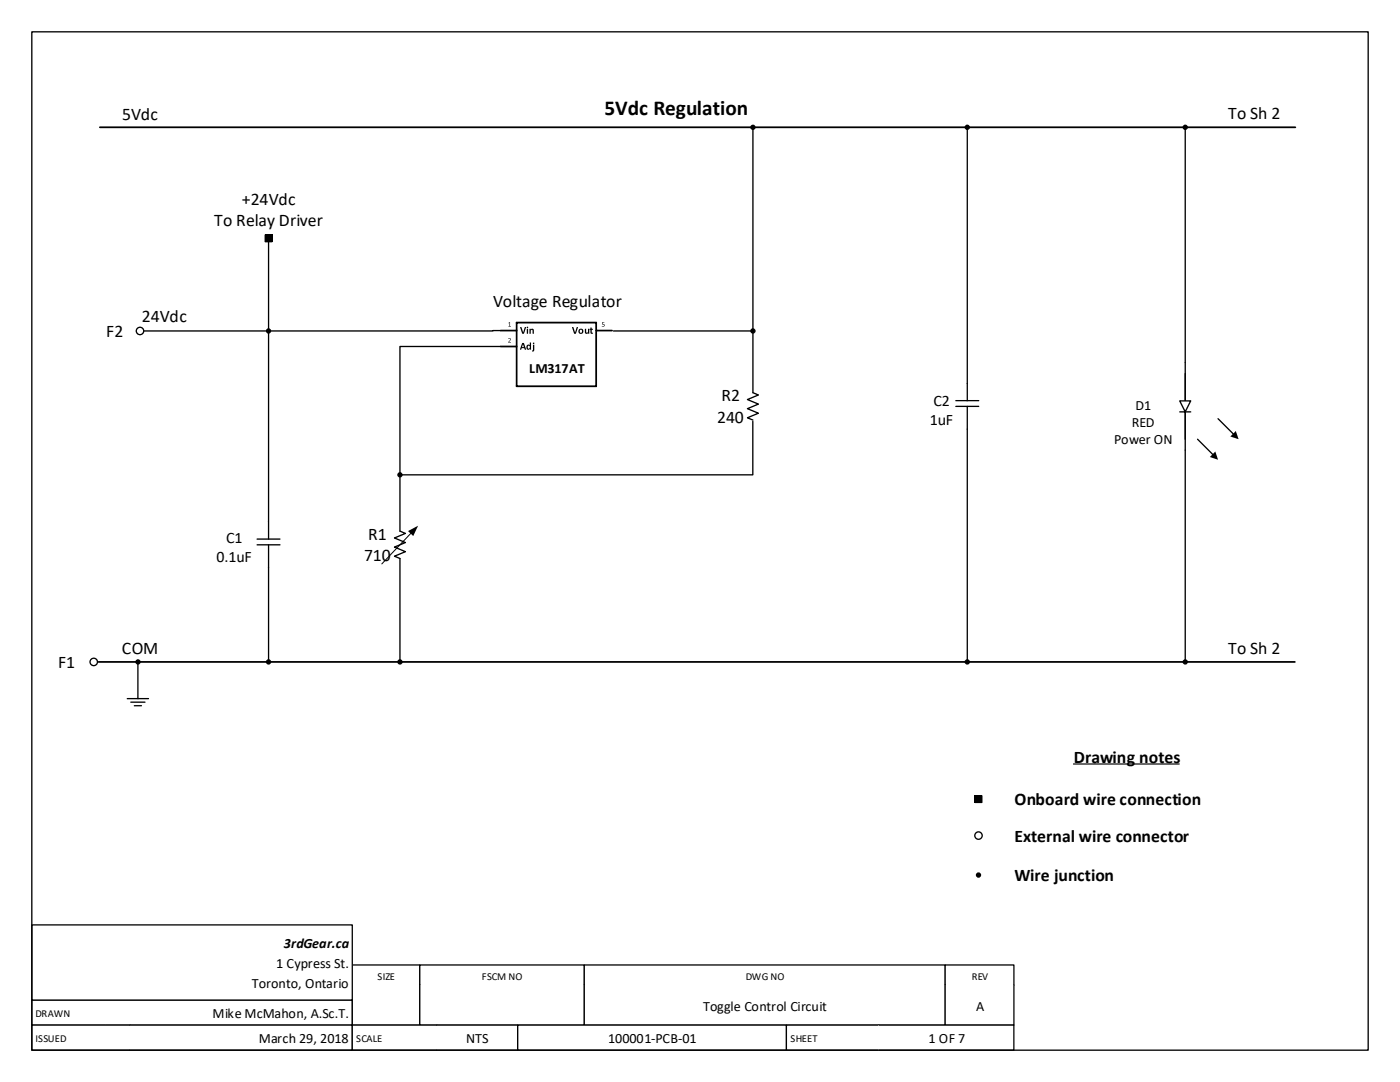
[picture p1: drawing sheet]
<svg xmlns="http://www.w3.org/2000/svg" width="279mm" height="216mm" viewBox="0 0 279 216" stroke-linecap="round" stroke-linejoin="round" font-family="sans-serif">
<path d="M21 199.6h-14.7v5h14.7" fill="none" stroke="#000" stroke-width=".25"/>
<path d="M21 199.6h49.3v5h-49.3z" fill-rule="evenodd" fill="#fff"/>
<path d="M21 199.6h49.3v5h-49.3" fill="none" stroke="#000" stroke-width=".25"/>
<path d="M6.3 204.6h19.6v4.9h-19.6z" fill-rule="evenodd" fill="#fff"/>
<path d="M25.9 204.6h-19.6v4.9h19.6" fill="none" stroke="#000" stroke-width=".25"/>
<path d="M70.3 192.5h13.5v4.1h-13.5z" fill-rule="evenodd" fill="#fff"/>
<path d="M70.3 196.6v-4.1h13.5v4.1" fill="none" stroke="#000" stroke-width=".25"/>
<path d="M83.8 192.5h32.8v4.1h-32.8z" fill-rule="evenodd" fill="#fff"/>
<path d="M83.8 196.6v-4.1h32.8v4.1" fill="none" stroke="#000" stroke-width=".25"/>
<path d="M116.6 192.5h72v4.1h-72z" fill-rule="evenodd" fill="#fff"/>
<path d="M116.6 196.6v-4.1h72v4.1" fill="none" stroke="#000" stroke-width=".25"/>
<path d="M188.6 192.5h13.8v4.1h-13.8z" fill-rule="evenodd" fill="#fff"/>
<path d="M188.6 196.6v-4.1h13.7v4.1" fill="none" stroke="#000" stroke-width=".25"/>
<path d="M70.3 196.6h13.5v8h-13.5z" fill-rule="evenodd" fill="#fff"/>
<path d="M70.3 196.6v8h13.5v-8" fill="none" stroke="#000" stroke-width=".25"/>
<path d="M83.8 196.6h32.8v8h-32.8z" fill-rule="evenodd" fill="#fff"/>
<path d="M83.8 196.6v8h32.8v-8" fill="none" stroke="#000" stroke-width=".25"/>
<path d="M116.6 196.6h72v8h-72z" fill-rule="evenodd" fill="#fff"/>
<path d="M116.6 196.6v8h72v-8" fill="none" stroke="#000" stroke-width=".25"/>
<path d="M188.6 196.6h13.8v8h-13.8z" fill-rule="evenodd" fill="#fff"/>
<path d="M188.6 196.6v8h13.7v-8" fill="none" stroke="#000" stroke-width=".25"/>
<path d="M26 204.6h44.3v4.9h-44.3z" fill-rule="evenodd" fill="#fff"/>
<path d="M26 204.6h44.3v4.9h-44.3" fill="none" stroke="#000" stroke-width=".25"/>
<path d="M70.3 204.6h16.9v4.9h-16.9z" fill-rule="evenodd" fill="#fff"/>
<path d="M87.2 204.6h-16.9v4.9h16.9" fill="none" stroke="#000" stroke-width=".25"/>
<path d="M87.2 204.6h16.1v4.9h-16.1z" fill-rule="evenodd" fill="#fff"/>
<path d="M87.2 204.6h16.1v4.9h-16.1" fill="none" stroke="#000" stroke-width=".25"/>
<path d="M103.3 204.6h53.7v4.9h-53.7z" fill-rule="evenodd" fill="#fff"/>
<path d="M103.3 204.6h53.7v4.9h-53.7z" fill="none" stroke="#000" stroke-width=".25"/>
<path d="M156.9 204.6h18.5v4.9h-18.5z" fill-rule="evenodd" fill="#fff"/>
<path d="M175.4 204.6h-18.5v4.9h18.5" fill="none" stroke="#000" stroke-width=".25"/>
<path d="M175.4 204.6h26.9v4.9h-26.9z" fill-rule="evenodd" fill="#fff"/>
<path d="M175.4 204.6h26.9v4.9h-26.9" fill="none" stroke="#000" stroke-width=".25"/>
<path d="M6.3 184.6h64v15h-64z" fill-rule="evenodd" fill="#fff"/>
<path d="M6.3 184.6h64v15h-64z" fill="none" stroke="#000" stroke-width=".25"/>
<path d="M19.9 25.4h238.6M19.7 132.1h238.7" fill="none" stroke="#000" stroke-width=".35"/>
<g fill="none" stroke="#000" stroke-width=".26">
<path d="M6.3 6.3h266.7v203.2h-266.7z"/>
<circle cx="195.3" cy="174.6" r=".4"/>
</g>
<path d="M214.2 152.4h21.2" fill="none" stroke="#000" stroke-width=".23"/>
<circle cx="195.3" cy="174.6" r=".4" fill="#000"/>
<circle cx="195.3" cy="166.7" r=".74" fill="#fff"/>
<g fill="none" stroke="#000" stroke-width=".26">
<path d="M25.4 139.4h4.2M27.5 132.3v7.1M26.1 140.1h2.8M26.8 140.8h1.4"/>
<circle cx="150.3" cy="25.4" r=".4"/>
<circle cx="193" cy="25.4" r=".4"/>
<circle cx="53.6" cy="66" r=".4"/>
<circle cx="150.3" cy="66" r=".4"/>
<circle cx="79.8" cy="94.7" r=".4"/>
<circle cx="27.5" cy="132.1" r=".4"/>
<circle cx="53.6" cy="132.1" r=".4"/>
<circle cx="79.8" cy="132.1" r=".4"/>
<circle cx="193" cy="132.1" r=".4"/>
<circle cx="195.3" cy="166.7" r=".74"/>
</g>
<g fill="#000">
<path d="M194.6 158.8h1.4v1.3h-1.4z" fill-rule="evenodd"/>
<circle cx="150.3" cy="25.4" r=".4"/>
<circle cx="193" cy="25.4" r=".4"/>
<circle cx="53.6" cy="66" r=".4"/>
<circle cx="150.3" cy="66" r=".4"/>
<circle cx="79.8" cy="94.7" r=".4"/>
<circle cx="27.5" cy="132.1" r=".4"/>
<circle cx="53.6" cy="132.1" r=".4"/>
<circle cx="79.8" cy="132.1" r=".4"/>
<circle cx="193" cy="132.1" r=".4"/>
</g>
<path d="M194.6 158.8h1.4v1.3h-1.4z" fill="none" stroke="#000" stroke-width=".2"/>
<path d="M103.1 64.4h15.9v12.7h-15.9z" fill-rule="evenodd" fill="#fff"/>
<path d="M99.9 66h3.2M99.9 69.1h3.2M103.1 64.4h15.9v12.7h-15.9zM119 66h3.2" fill="none" stroke="#000" stroke-width=".35"/>
<g fill="#000">
<path d="M101.5 64.4l.3-.1v.8l.2 .1h-.5l.2-.1v-.7zM101.4 67.5h.1a.33 .33 0 0 1 .5 .2 .33 .33 0 0 1-.3 .4l-.1 .2 .4 .1h-.6l.2-.3a.25 .25 0 0 0 .3-.4 .25 .25 0 0 0-.5-.1zM120.2 64.3h.4l-.3 .1v.2a.29 .29 0 0 1 .3 .2 .29 .29 0 0 1-.1 .4 .29 .29 0 0 1-.4-.2v.1a.23 .23 0 0 0 .4 0 .23 .23 0 0 0 0-.4 .23 .23 0 0 0-.3 0z"/>
<path d="M103.8 65.3h.3l.3 1 .3-1h.3l-.4 1.3h-.4zM105.1 65.6h.3l-.1 1h-.2zM105.1 65.3a.15 .15 0 0 1 .3 0 .15 .15 0 0 1-.3 0zM105.7 65.6h.2v.1l.3-.1 .3 .1v.9h-.2v-.7l-.2-.1-.2 .1v.7h-.2z"/>
<path d="M104.2 68.5h.4l.4 1.3h-.3l-.1-.3h-.5l-.1 .3h-.2zM104.4 68.7l-.2 .6h.4zM105.2 68.8h.3l.2 .1v-.5h.3v1.4h-.2v-.2a.49 .49 0 0 1-.8-.1 .49 .49 0 0 1 .2-.7zM105.4 69a.27 .27 0 0 0-.1 .5 .27 .27 0 0 0 .4-.1v-.3zM106.4 68.8h.2v1a.27 .27 0 0 1-.1 .3 .27 .27 0 0 1-.3 0l.2-.2zM106.3 68.5a.15 .15 0 0 1 .3 0 .15 .15 0 0 1-.3 0z"/>
<path d="M114.2 65.3h.2l.4 1 .3-1h.2l-.4 1.3h-.3zM115.4 66.1a.52 .52 0 0 1 1 0 .52 .52 0 0 1-1 0zM115.8 65.8a.28 .28 0 0 0-.1 .5 .28 .28 0 0 0 .4-.1v-.4zM116.7 65.6h.3v.7l.1 .1 .2-.1v-.7h.3v1h-.2v-.1l-.3 .1-.3-.1zM117.8 65.4h.3v.2h.2v.2h-.2v.5l.2 .1v.2a.32 .32 0 0 1-.5-.3v-.5l-.1-.1z"/>
</g>
<circle cx="27.9" cy="66" r=".74" fill="#fff"/>
<g fill="none" stroke="#000" stroke-width=".26">
<path d="M150.3 78.4l1.1 .4-2.2 .9 2.2 .9-2.2 .9 2.2 1-2.2 .9 1.1 .4M190.8 79.9h4.5M193 76.5v3.4M236.5 72.4v17.4M190.8 81.1h4.5M193 81.1v4.6M235.4 82.2h2.2M239 87.6l3.1 3.2M243.1 83.5l3.1 3.2M51.3 108.7h4.6M51.3 107.6h4.6M53.6 104.1v3.5"/>
<path d="M53.6 108.7v4.6M79.8 106l1.1 .4-2.2 .9 2.2 1-2.2 .9 2.2 .9-2.2 .9 1.1 .4"/>
<circle cx="27.9" cy="66" r=".74"/>
</g>
<path d="M82.1 106.3l-5.9 6.2" fill="none" stroke="#000" stroke-width=".2"/>
<path d="M241.5 91.2l1-1.1 .6 1.6zM246.6 86l.6 1.6-1.7-.5zM81.4 106l2-1.1-.9 2.1z" fill="#000"/>
<path d="M235.4 80h2.2l-1.1 2.2z" fill-rule="evenodd" fill="#fff"/>
<g fill="none" stroke="#000" stroke-width=".26">
<path d="M150.3 25.8v40.2M193 25.8v50.7M236.5 25.8v46.6M28.7 66h24.5M53.6 66.4v37.7M99.9 66h-46.3M99.9 69.1h-20.1v25.2M122.4 66h27.5M150.3 66.4v12M235.4 80h2.2l-1.1 2.2zM150.2 84.1v10.6h-70.4v11.3M193 85.7v46"/>
<path d="M236.5 89.8v42.3M53.6 113.3v18.4M79.8 111.4v20.3"/>
<circle cx="236.5" cy="25.4" r=".4"/>
<circle cx="236.5" cy="132.1" r=".4"/>
</g>
<g fill="#000">
<circle cx="236.5" cy="25.4" r=".4"/>
<circle cx="236.5" cy="132.1" r=".4"/>
</g>
<circle cx="18.7" cy="132.1" r=".74" fill="#fff"/>
<g fill="none" stroke="#000" stroke-width=".26">
<path d="M53.6 48.3v17.7"/>
<circle cx="18.7" cy="132.1" r=".74"/>
</g>
<path d="M52.9 46.9h1.4v1.4h-1.4z" fill-rule="evenodd" fill="#000"/>
<path d="M52.9 46.9h1.4v1.4h-1.4z" fill="none" stroke="#000" stroke-width=".2"/>
<text font-size="4.2" x="120.7" y="23">5Vdc Regulation</text>
<g font-size="3.5">
<text x="24.4" y="23.9">5Vdc</text>
<text x="245.1" y="23.8">To Sh 2</text>
<text x="48.3" y="40.8">+24Vdc</text>
<text x="42.8" y="45.1">To Relay Driver</text>
<text x="28.3" y="64.3">24Vdc</text>
<text x="98.4" y="61.2">Voltage Regulator</text>
<text x="21.2" y="67.2">F2</text>
<text x="144" y="80.1">R2</text>
<text x="143.1" y="84.3">240</text>
<text x="73.5" y="107.7">R1</text>
<text x="72.7" y="112">710</text>
<text x="24.3" y="130.6">COM</text>
<text x="245.1" y="130.6">To Sh 2</text>
<text x="11.6" y="133.2">F1</text>
<text x="214.3" y="152.2">Drawing notes</text>
<text x="202.4" y="160.6">Onboard wire connection</text>
<text x="202.4" y="167.9">External wire connector</text>
<text x="202.4" y="175.8">Wire junction</text>
</g>
<g font-size="3.2">
<text x="186.3" y="81">C2</text>
<text x="185.6" y="84.8">1uF</text>
<text x="43.2" y="112.2">0.1uF</text>
<text x="45.1" y="108.4">C1</text>
</g>
<g font-size="2.8">
<text x="105.6" y="74.4">LM317AT</text>
<text x="226.6" y="81.8">D1</text>
<text x="222.3" y="88.5">Power ON</text>
<text x="225.9" y="85.1">RED</text>
<text x="56.6" y="189.2">3rdGear.ca</text>
<text x="50.3" y="197.1">Toronto, Ontario</text>
<text x="55.1" y="193.2">1 Cypress St.</text>
<text x="42.4" y="203.2">Mike McMahon, A.Sc.T.</text>
<text x="140.3" y="201.7">Toggle Control Circuit</text>
<text x="194.8" y="201.7">A</text>
<text x="51.6" y="208.2">March 29, 2018</text>
<text x="93.1" y="208.2">NTS</text>
<text x="121.4" y="208.2">100001-PCB-01</text>
<text x="185.3" y="208.2">1 OF 7</text>
</g>
<g font-size="2.1">
<text x="75.3" y="195.4">SIZE</text>
<text x="96.2" y="195.4">FSCM NO</text>
<text x="148.8" y="195.4">DWG NO</text>
<text x="193.9" y="195.4">REV</text>
<text x="7.1" y="203">DRAWN</text>
<text x="7.1" y="208">ISSUED</text>
<text x="71.1" y="208">SCALE</text>
<text x="157.8" y="208">SHEET</text>
</g>
</svg>
